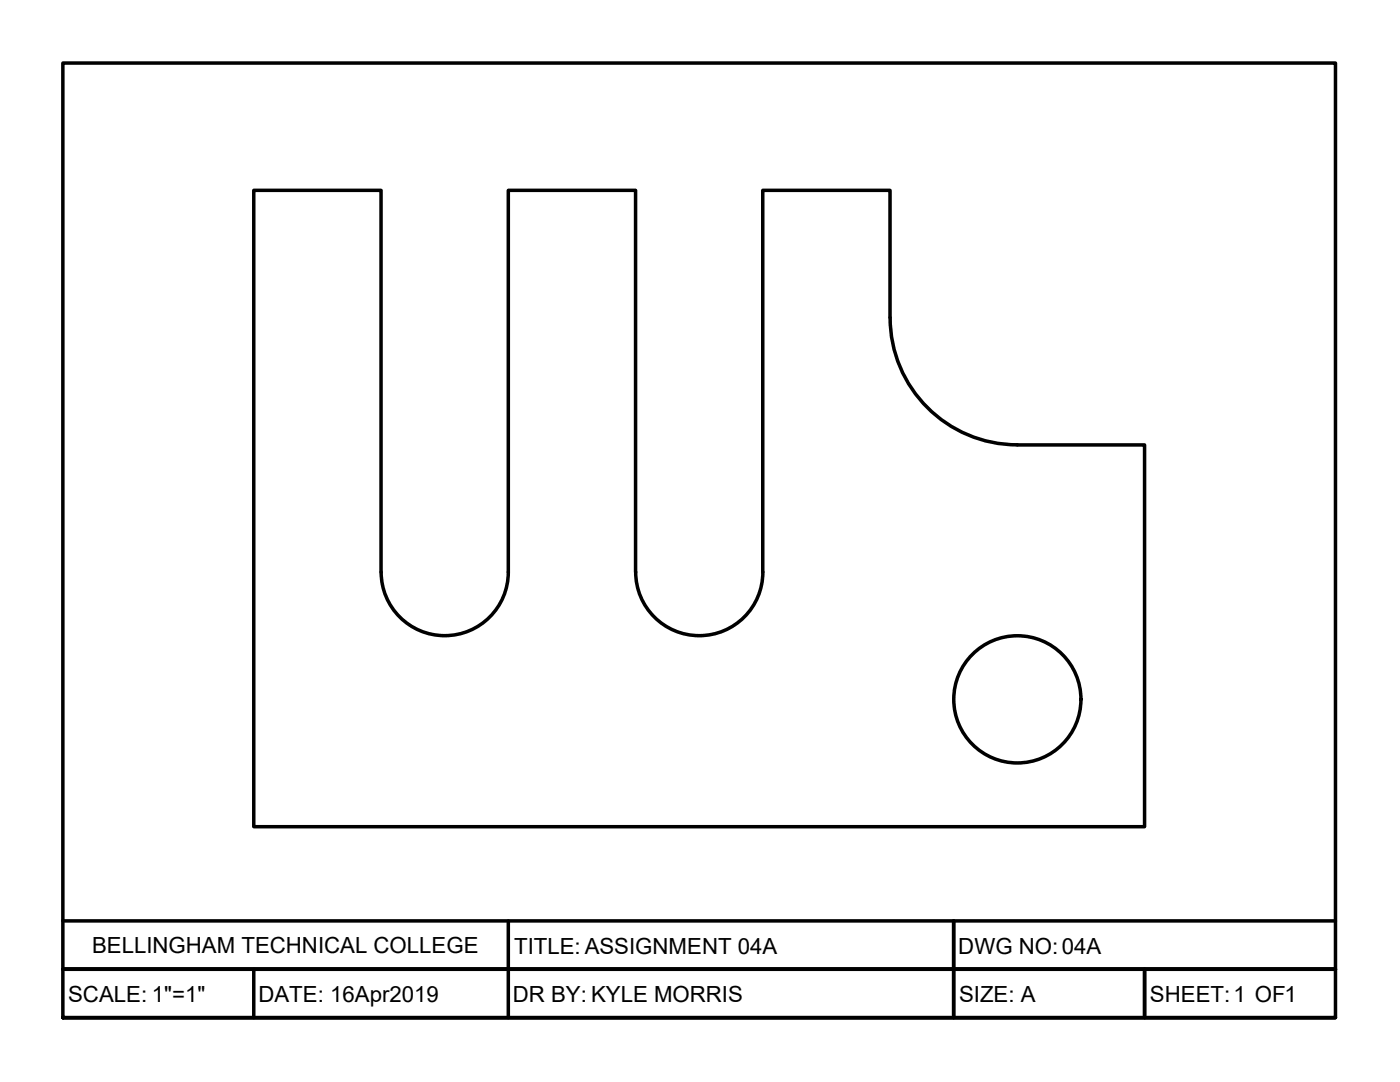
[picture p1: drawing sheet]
<svg xmlns="http://www.w3.org/2000/svg" width="279mm" height="216mm" viewBox="0 0 279 216" stroke-linecap="round" stroke-linejoin="round" font-family="sans-serif">
<!-- layer: TitleBox -->
<path d="M12.5 183.8h254M50.6 193.4v9.7M101.4 183.8v19.3M190.3 183.8v19.3zM228.4 193.4v9.7M266.5 193.4h-254h254M12.5 203.1v-190.5h254v190.5h-254h254" fill="none" stroke="#000" stroke-width=".7"/>
<!-- layer: Object -->
<g fill="none" stroke="#000" stroke-width=".7">
<path d="M177.6 63.4v-25.4h-25.4v76.2a12.7 12.7 0 0 1-12.7 12.6 12.7 12.7 0 0 1-12.6-12.7M177.6 63.4a25.4 25.4 0 0 0 25.4 25.4h25.4v76.2h-177.8v-127h25.4v76.2M76.1 114.1a12.7 12.7 0 0 0 12.7 12.7 12.7 12.7 0 0 0 12.6-12.6v-76.2h25.4v76.2"/>
<circle cx="203" cy="139.5" r="12.7"/>
</g>
<g font-size="4.4">
<text x="18.4" y="190.2">BELLINGHAM TECHNICAL COLLEGE</text>
<text x="102.6" y="190.4">TITLE: ASSIGNMENT 04A</text>
<text x="191.3" y="190.3">DWG NO:04A</text>
<text x="13.6" y="200">SCALE: 1&quot;=1&quot;</text>
<text x="51.6" y="200">DATE: 16Apr2019</text>
<text x="102.4" y="200">DR BY: KYLE MORRIS</text>
<text x="191.4" y="200">SIZE: A</text>
<text x="229.5" y="200">SHEET:1 OF1</text>
</g>
</svg>
